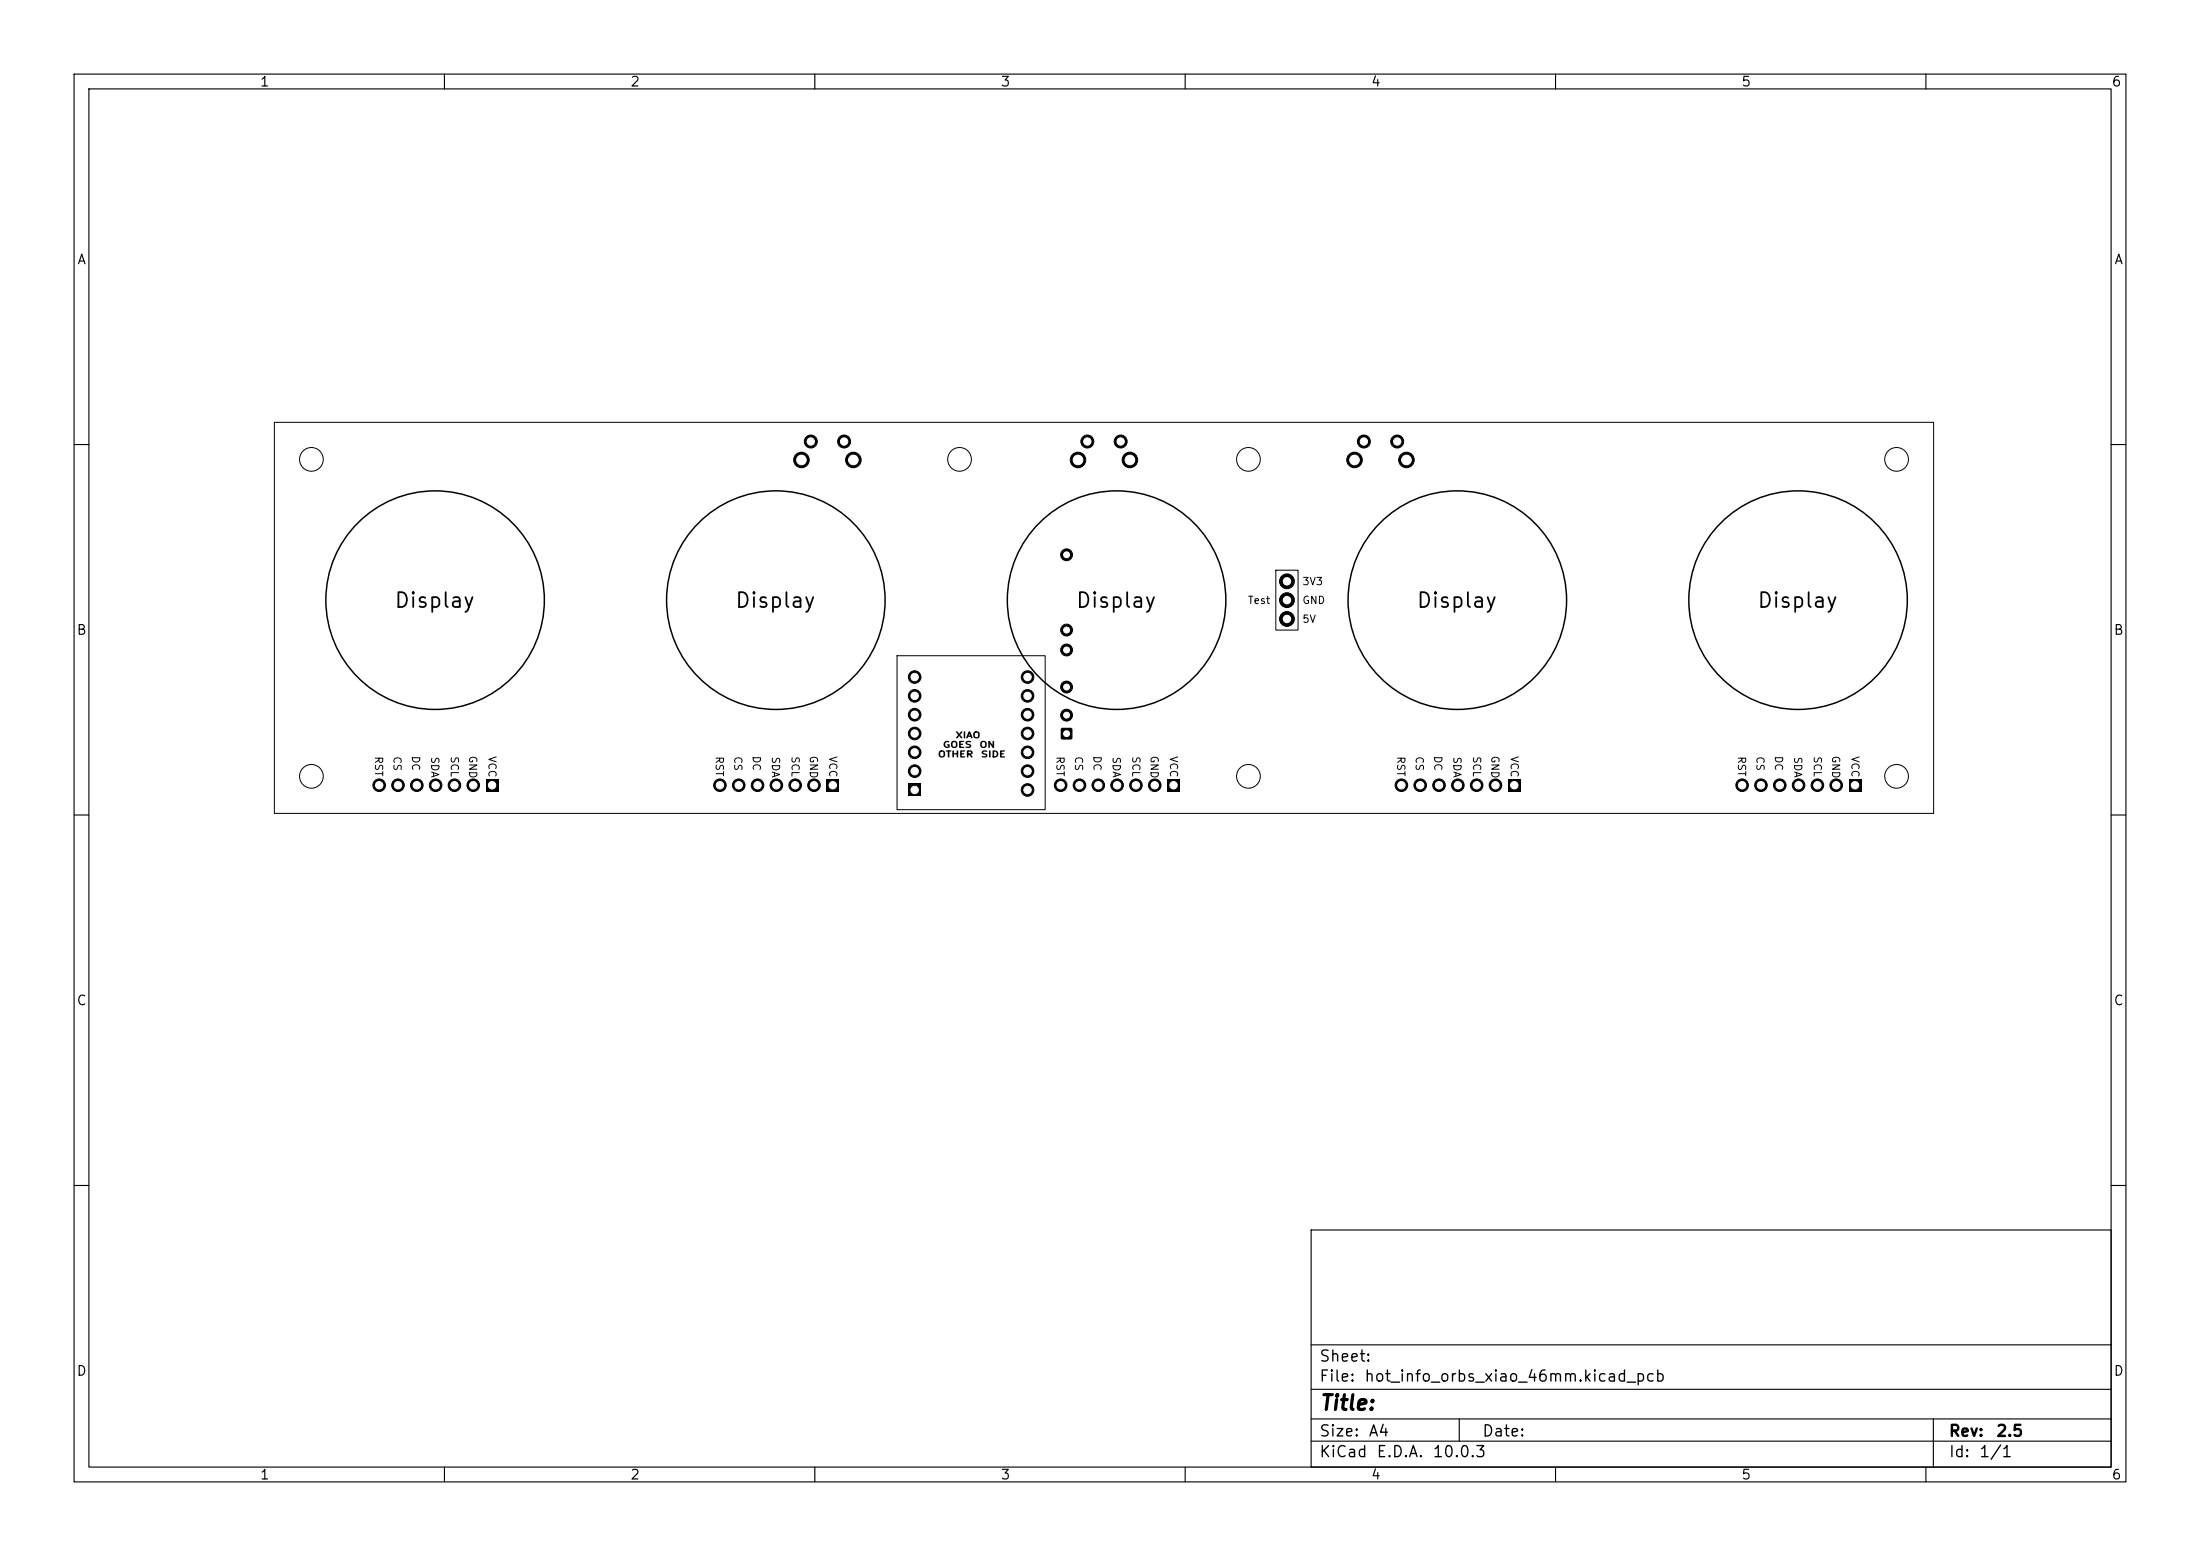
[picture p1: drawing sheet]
<svg xmlns="http://www.w3.org/2000/svg" width="297mm" height="210mm" viewBox="0 0 297 210" stroke-linecap="round" stroke-linejoin="round" font-family="sans-serif">
<g fill="none" stroke="#000" stroke-width=".15">
<path d="M10 10h277v190h-277zM12 12h273v186h-273zM60 10v2M110 10v2M160 10v2M210 10v2M260 10v2M10 60h2M285 60h2M10 110h2M285 110h2M10 160h2"/>
<path d="M177 166h108v32h-108zM285 160h2M60 198v2M110 198v2M160 198v2M177 194.5h108M177 191.5h108M177 187.5h108M177 181.5h108M197 191.5v3M210 198v2M260 198v2"/>
<path d="M261 191.5v6.5"/>
</g>
<g fill="none" stroke="#000" stroke-width=".2">
<circle cx="58.7" cy="81" r="14.7"/>
<circle cx="104.7" cy="81" r="14.7"/>
<circle cx="150.7" cy="81" r="14.7"/>
<circle cx="196.7" cy="81" r="14.7"/>
<circle cx="242.7" cy="81" r="14.7"/>
</g>
<g fill="none" stroke="#000" stroke-width=".14">
<path d="M37 57h224v52.8h-224zM172.2 77h3v8h-3zM121.1 88.5h20v20.8h-20z"/>
<circle cx="42" cy="62" r="1.6"/>
<circle cx="129.5" cy="62" r="1.6"/>
<circle cx="168.5" cy="62" r="1.6"/>
<circle cx="256" cy="62" r="1.6"/>
<circle cx="42" cy="104.8" r="1.6"/>
<circle cx="168.5" cy="104.8" r="1.6"/>
<circle cx="256" cy="104.8" r="1.6"/>
</g>
<g fill="#000" stroke="#000" stroke-width=".14">
<circle cx="109.5" cy="59.6" r=".87"/>
<circle cx="114" cy="59.6" r=".87"/>
<circle cx="146.8" cy="59.6" r=".87"/>
<circle cx="151.3" cy="59.6" r=".87"/>
<circle cx="184.1" cy="59.6" r=".87"/>
<circle cx="188.6" cy="59.6" r=".87"/>
<circle cx="108.2" cy="62.1" r="1.05"/>
<circle cx="115.2" cy="62.1" r="1.05"/>
<circle cx="144" cy="74.9" r=".8"/>
<circle cx="145.5" cy="62.1" r="1.05"/>
<circle cx="152.5" cy="62.1" r="1.05"/>
<circle cx="173.7" cy="78.5" r="1"/>
<circle cx="182.9" cy="62.1" r="1.05"/>
<circle cx="189.9" cy="62.1" r="1.05"/>
<circle cx="123.5" cy="93.9" r=".85"/>
<circle cx="123.5" cy="91.4" r=".85"/>
<circle cx="123.5" cy="96.5" r=".85"/>
<circle cx="123.5" cy="99" r=".85"/>
<circle cx="138.7" cy="99" r=".85"/>
<circle cx="138.7" cy="91.4" r=".85"/>
<circle cx="138.7" cy="93.9" r=".85"/>
<circle cx="138.7" cy="96.5" r=".85"/>
<circle cx="144" cy="85" r=".8"/>
<circle cx="144" cy="87.7" r=".8"/>
<circle cx="144" cy="92.7" r=".8"/>
<circle cx="144" cy="96.5" r=".8"/>
<circle cx="173.7" cy="81" r="1"/>
<circle cx="173.7" cy="83.5" r="1"/>
<circle cx="51.2" cy="106" r=".85"/>
<circle cx="53.7" cy="106" r=".85"/>
<circle cx="56.3" cy="106" r=".85"/>
<circle cx="58.8" cy="106" r=".85"/>
<circle cx="61.3" cy="106" r=".85"/>
<circle cx="63.9" cy="106" r=".85"/>
<circle cx="97.2" cy="106" r=".85"/>
<circle cx="99.7" cy="106" r=".85"/>
<circle cx="102.3" cy="106" r=".85"/>
<circle cx="104.8" cy="106" r=".85"/>
<circle cx="107.3" cy="106" r=".85"/>
<circle cx="109.9" cy="106" r=".85"/>
<circle cx="123.5" cy="104.1" r=".85"/>
<circle cx="123.5" cy="101.5" r=".85"/>
<circle cx="138.7" cy="101.5" r=".85"/>
<circle cx="138.7" cy="104.1" r=".85"/>
<circle cx="138.7" cy="106.6" r=".85"/>
<circle cx="143.2" cy="106" r=".85"/>
<circle cx="145.7" cy="106" r=".85"/>
<circle cx="148.3" cy="106" r=".85"/>
<circle cx="150.8" cy="106" r=".85"/>
<circle cx="153.4" cy="106" r=".85"/>
<circle cx="155.9" cy="106" r=".85"/>
<circle cx="189.2" cy="106" r=".85"/>
<circle cx="191.7" cy="106" r=".85"/>
<circle cx="194.3" cy="106" r=".85"/>
<circle cx="196.8" cy="106" r=".85"/>
<circle cx="199.3" cy="106" r=".85"/>
<circle cx="201.9" cy="106" r=".85"/>
<circle cx="235.2" cy="106" r=".85"/>
<circle cx="237.7" cy="106" r=".85"/>
<circle cx="240.3" cy="106" r=".85"/>
<circle cx="242.8" cy="106" r=".85"/>
<circle cx="245.3" cy="106" r=".85"/>
<circle cx="247.9" cy="106" r=".85"/>
</g>
<path d="M143.3 98.3l.1-.1 1.3 .1 .1 .2-.1 1.2-.2 .1-1.2-.1-.1-.1zM65.6 105.1h1.7v1.7h-1.7zM111.6 105.1h1.7v1.7h-1.7zM122.6 105.8h1.7v1.7h-1.7zM157.6 105.1h1.7v1.7h-1.7zM203.6 105.1h1.7v1.7h-1.7zM249.6 105.1h1.7v1.7h-1.7z" fill="#000"/>
<g fill="#fff" stroke="#fff" stroke-width=".14">
<circle cx="173.7" cy="81" r=".5"/>
<circle cx="112.4" cy="106" r=".5"/>
<circle cx="109.9" cy="106" r=".5"/>
<circle cx="107.3" cy="106" r=".5"/>
<circle cx="104.8" cy="106" r=".5"/>
<circle cx="102.3" cy="106" r=".5"/>
<circle cx="99.7" cy="106" r=".5"/>
<circle cx="97.2" cy="106" r=".5"/>
<circle cx="158.4" cy="106" r=".5"/>
<circle cx="155.9" cy="106" r=".5"/>
<circle cx="153.4" cy="106" r=".5"/>
<circle cx="150.8" cy="106" r=".5"/>
<circle cx="148.3" cy="106" r=".5"/>
<circle cx="145.7" cy="106" r=".5"/>
<circle cx="143.2" cy="106" r=".5"/>
<circle cx="250.4" cy="106" r=".5"/>
<circle cx="247.9" cy="106" r=".5"/>
<circle cx="245.3" cy="106" r=".5"/>
<circle cx="242.8" cy="106" r=".5"/>
<circle cx="240.3" cy="106" r=".5"/>
<circle cx="237.7" cy="106" r=".5"/>
<circle cx="235.2" cy="106" r=".5"/>
<circle cx="173.7" cy="78.5" r=".5"/>
<circle cx="173.7" cy="83.5" r=".5"/>
<circle cx="204.4" cy="106" r=".5"/>
<circle cx="201.9" cy="106" r=".5"/>
<circle cx="199.3" cy="106" r=".5"/>
<circle cx="196.8" cy="106" r=".5"/>
<circle cx="194.3" cy="106" r=".5"/>
<circle cx="191.7" cy="106" r=".5"/>
<circle cx="189.2" cy="106" r=".5"/>
<circle cx="66.4" cy="106" r=".5"/>
<circle cx="63.9" cy="106" r=".5"/>
<circle cx="61.3" cy="106" r=".5"/>
<circle cx="58.8" cy="106" r=".5"/>
<circle cx="56.3" cy="106" r=".5"/>
<circle cx="53.7" cy="106" r=".5"/>
<circle cx="51.2" cy="106" r=".5"/>
<circle cx="144" cy="99" r=".4"/>
<circle cx="144" cy="96.5" r=".4"/>
<circle cx="123.5" cy="106.6" r=".5"/>
<circle cx="123.5" cy="104.1" r=".5"/>
<circle cx="123.5" cy="101.5" r=".5"/>
<circle cx="123.5" cy="99" r=".5"/>
<circle cx="123.5" cy="96.5" r=".5"/>
<circle cx="123.5" cy="93.9" r=".5"/>
<circle cx="123.5" cy="91.4" r=".5"/>
<circle cx="138.7" cy="91.4" r=".5"/>
<circle cx="138.7" cy="93.9" r=".5"/>
<circle cx="138.7" cy="96.5" r=".5"/>
<circle cx="138.7" cy="99" r=".5"/>
<circle cx="138.7" cy="101.5" r=".5"/>
<circle cx="138.7" cy="104.1" r=".5"/>
<circle cx="138.7" cy="106.6" r=".5"/>
<circle cx="144" cy="74.9" r=".4"/>
<circle cx="144" cy="85" r=".4"/>
<circle cx="189.9" cy="62.1" r=".65"/>
<circle cx="182.9" cy="62.1" r=".65"/>
<circle cx="188.6" cy="59.6" r=".49"/>
<circle cx="184.1" cy="59.6" r=".5"/>
<circle cx="152.5" cy="62.1" r=".65"/>
<circle cx="145.5" cy="62.1" r=".65"/>
<circle cx="151.3" cy="59.6" r=".5"/>
<circle cx="146.8" cy="59.6" r=".49"/>
<circle cx="115.2" cy="62.1" r=".65"/>
<circle cx="108.2" cy="62.1" r=".65"/>
<circle cx="114" cy="59.6" r=".49"/>
<circle cx="109.5" cy="59.6" r=".5"/>
<circle cx="144" cy="87.7" r=".4"/>
<circle cx="144" cy="92.7" r=".4"/>
</g>
<g font-size="2">
<text x="53.1" y="82.5">Display</text>
<text x="99.1" y="82.5">Display</text>
<text x="145.1" y="82.5">Display</text>
<text x="191.1" y="82.5">Display</text>
<text x="237.1" y="82.5">Display</text>
<text x="178" y="190.8">Title:</text>
</g>
<g font-size="1.5">
<text x="178" y="184.2">Sheet:</text>
<text x="178" y="186.9">File:</text>
<text x="184.1" y="186.9">hot_info_orbs_xiao_46mm.kicad_pcb</text>
<text x="178" y="197.1">KiCad</text>
<text x="178" y="194.3">Size:</text>
<text x="184.7" y="194.3">A4</text>
<text x="185.7" y="197.1">E.D.A.</text>
<text x="193.3" y="197.1">10.0.3</text>
<text x="200" y="194.3">Date:</text>
<text x="263" y="194.3">Rev:</text>
<text x="263" y="197.1">Id:</text>
<text x="267.1" y="197.1">1/1</text>
<text x="269.4" y="194.3">2.5</text>
</g>
<g font-size="1.3">
<text x="35" y="12">1</text>
<text x="85" y="12">2</text>
<text x="135" y="12">3</text>
<text x="185" y="12">4</text>
<text x="235" y="12">5</text>
<text x="285" y="12">6</text>
<text x="10.3" y="36">A</text>
<text x="285.4" y="36">A</text>
<text x="10.3" y="86">B</text>
<text x="285.3" y="86">B</text>
<text x="10.3" y="136">C</text>
<text x="285.3" y="136">C</text>
<text x="10.3" y="186">D</text>
<text x="285.3" y="186">D</text>
<text x="35" y="200">1</text>
<text x="85" y="200">2</text>
<text x="135" y="200">3</text>
<text x="185" y="200">4</text>
<text x="235" y="200">5</text>
<text x="285" y="200">6</text>
</g>
<g font-size="1">
<text x="168.4" y="81.8">Test</text>
<text x="175.7" y="79.2">3V3</text>
<text x="175.7" y="81.8">GND</text>
<text x="175.7" y="84.3">5V</text>
<text x="50.4" y="102" transform="rotate(90 50.4 102)">RST</text>
<text x="52.9" y="102" transform="rotate(90 52.9 102)">CS</text>
<text x="55.4" y="101.9" transform="rotate(90 55.4 101.9)">DC</text>
<text x="60.6" y="102" transform="rotate(90 60.6 102)">SCL</text>
<text x="63.1" y="101.9" transform="rotate(90 63.1 101.9)">GND</text>
<text x="65.7" y="102" transform="rotate(90 65.7 102)">VCC</text>
<text x="96.4" y="102" transform="rotate(90 96.4 102)">RST</text>
<text x="98.9" y="102" transform="rotate(90 98.9 102)">CS</text>
<text x="101.4" y="101.9" transform="rotate(90 101.4 101.9)">DC</text>
<text x="106.6" y="102" transform="rotate(90 106.6 102)">SCL</text>
<text x="109.1" y="101.9" transform="rotate(90 109.1 101.9)">GND</text>
<text x="111.7" y="102" transform="rotate(90 111.7 102)">VCC</text>
<text x="142.4" y="102" transform="rotate(90 142.4 102)">RST</text>
<text x="144.9" y="102" transform="rotate(90 144.9 102)">CS</text>
<text x="147.4" y="101.9" transform="rotate(90 147.4 101.9)">DC</text>
<text x="152.6" y="102" transform="rotate(90 152.6 102)">SCL</text>
<text x="155.1" y="101.9" transform="rotate(90 155.1 101.9)">GND</text>
<text x="157.7" y="102" transform="rotate(90 157.7 102)">VCC</text>
<text x="188.4" y="102" transform="rotate(90 188.4 102)">RST</text>
<text x="190.9" y="102" transform="rotate(90 190.9 102)">CS</text>
<text x="193.4" y="101.9" transform="rotate(90 193.4 101.9)">DC</text>
<text x="198.6" y="102" transform="rotate(90 198.6 102)">SCL</text>
<text x="201.1" y="101.9" transform="rotate(90 201.1 101.9)">GND</text>
<text x="203.7" y="102" transform="rotate(90 203.7 102)">VCC</text>
<text x="234.4" y="102" transform="rotate(90 234.4 102)">RST</text>
<text x="236.9" y="102" transform="rotate(90 236.9 102)">CS</text>
<text x="239.4" y="101.9" transform="rotate(90 239.4 101.9)">DC</text>
<text x="244.6" y="102" transform="rotate(90 244.6 102)">SCL</text>
<text x="247.1" y="101.9" transform="rotate(90 247.1 101.9)">GND</text>
<text x="249.7" y="102" transform="rotate(90 249.7 102)">VCC</text>
<text x="58" y="102.1" transform="rotate(90 58 102.1)">SDA</text>
<text x="104" y="102.1" transform="rotate(90 104 102.1)">SDA</text>
<text x="150" y="102.1" transform="rotate(90 150 102.1)">SDA</text>
<text x="196" y="102.1" transform="rotate(90 196 102.1)">SDA</text>
<text x="242" y="102.1" transform="rotate(90 242 102.1)">SDA</text>
</g>
<g font-size=".8">
<text x="127.2" y="101.1">GOES</text>
<text x="128.9" y="99.8">XIAO</text>
<text x="132.1" y="101.1">ON</text>
<text x="126.5" y="102.4">OTHER</text>
<text x="132.3" y="102.4">SIDE</text>
</g>
</svg>
